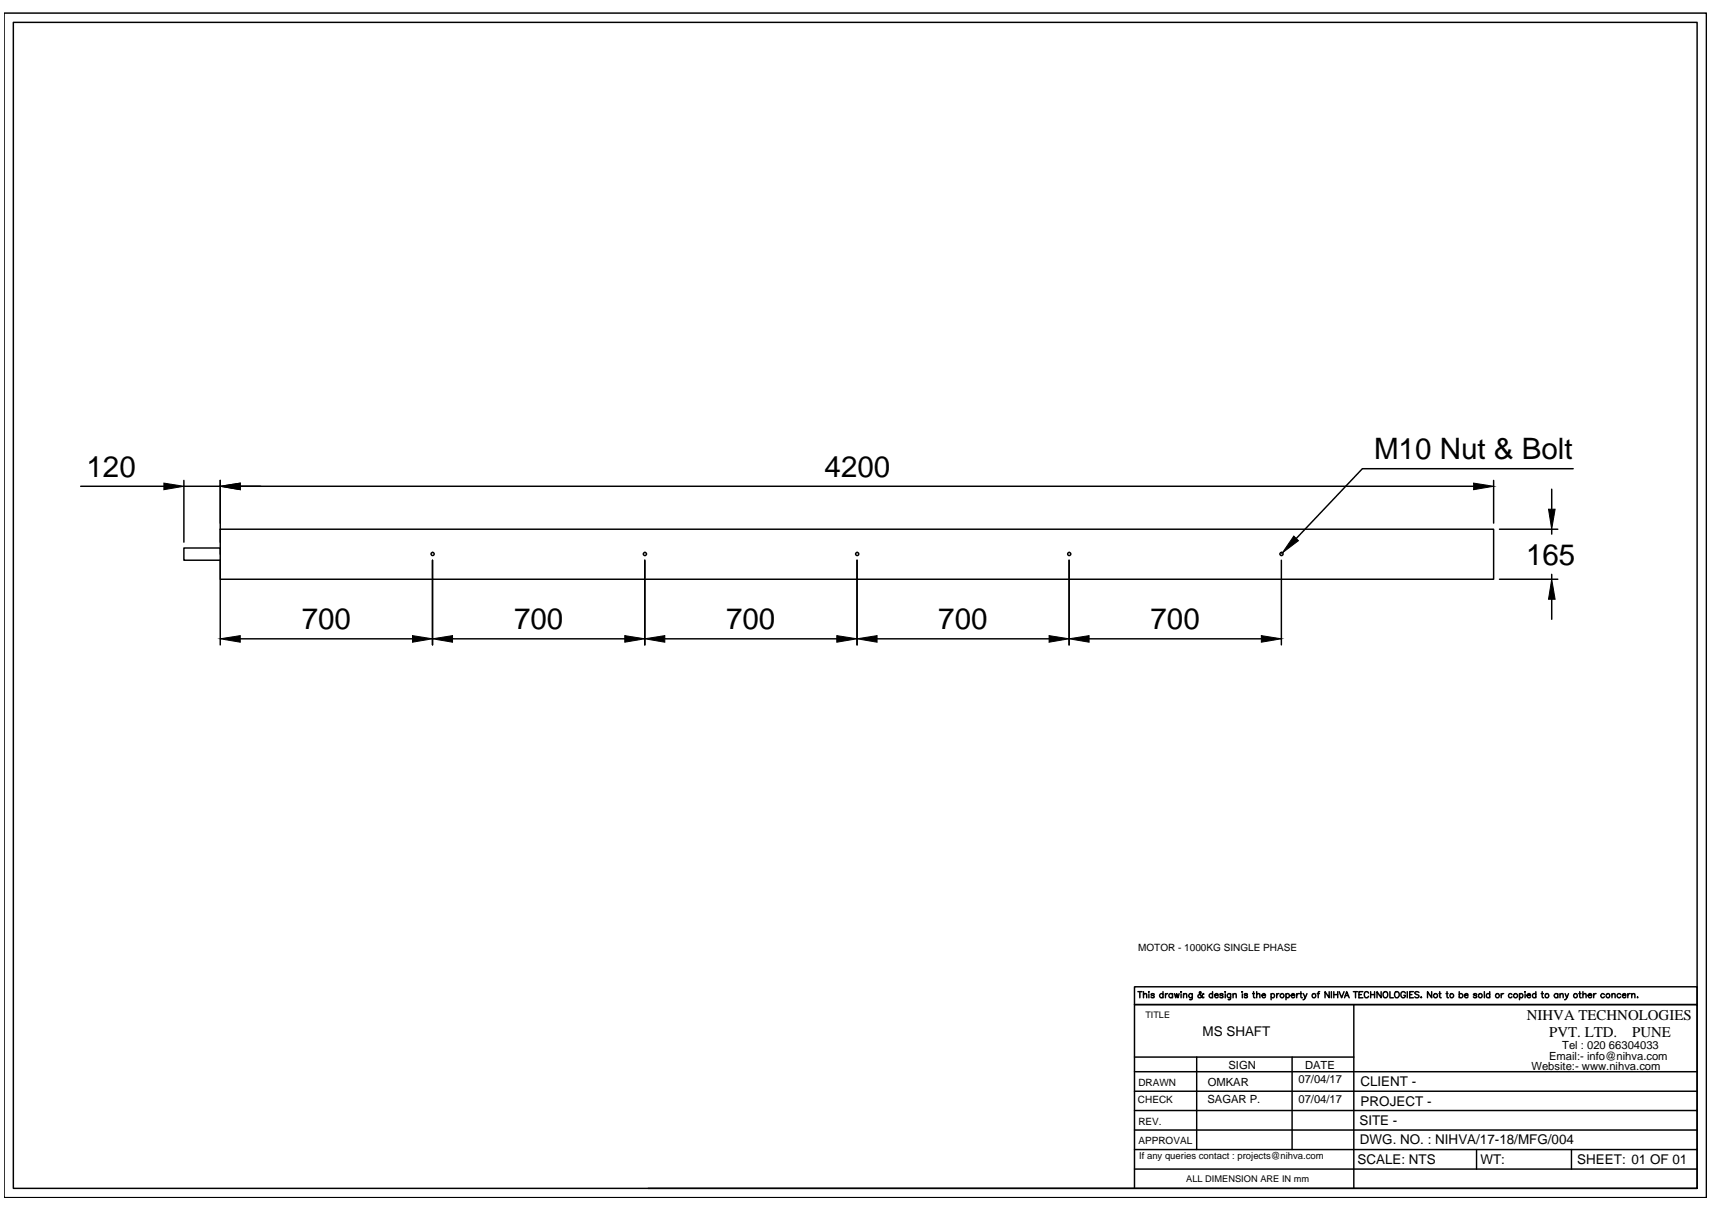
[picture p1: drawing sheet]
<svg xmlns="http://www.w3.org/2000/svg" width="297mm" height="210mm" viewBox="0 0 297 210" stroke-linecap="round" stroke-linejoin="round" font-family="sans-serif">
<!-- layer: 0 -->
<g fill="none" stroke="#000" stroke-width=".25">
<path d="M.7 2.3h295.4v205.5h-295.4zM2.3 3.9h292.2v202.2h-292.2zM14 84.4h14.4M31.9 84.4h6.3M31.9 83.3v10.8M38.2 91.8h221v8.7h-221zM38.2 96.1v-1h-6.3v2.1h6.3v14.7M38.2 83.3v10.8M41.7 84.4h214M75 97.2v14.7M111.9 97.2v14.7M148.7 97.2v14.7"/>
<path d="M185.5 97.2v14.7M222.3 97.2v14.7M259.2 83.3v7.4M260.2 91.8h10.1M269.2 84.9v3.4M269.2 91.8v.9M269.2 99.6v.9M273 81.3h-36.6l-11.5 12.1M41.7 110.8h29.9M78.5 110.8h29.9M115.3 110.8h29.9M152.2 110.8h29.8"/>
<path d="M189 110.8h29.8M260.2 100.5h10.1M269.2 104v3.4M197.4 172h.7M197.8 172v1.1M198.4 172.6l.1-.2h.4l.1 .7M198.4 172v1.1M199.3 172l.1 .1zM199.3 172.4v.7M200.3 172.5l-.1-.1h-.4v.2l.3 .1 .2 .2-.2 .2-.3-.1-.1-.1M201.8 172.5a.33 .33 0 0 0-.5 0 .33 .33 0 0 0 0 .5 .33 .33 0 0 0 .5-.1M201.8 172v1.1"/>
<path d="M202.2 172.4v.7M202.6 172.4h-.2l-.2 .3M203.4 172.5a.35 .35 0 0 0-.5 0 .35 .35 0 0 0 0 .5 .35 .35 0 0 0 .5-.1M203.4 172.4v.7M203.8 172.4l.2 .7 .2-.7 .2 .7 .2-.7M204.9 172l.1 .1zM204.9 172.4v.7M205.3 172.6l.2-.2h.4v.7M205.3 172.4v.7M206.9 172.4l-.1 .9-.4 .1M206.9 172.5a.35 .35 0 0 0-.6 0 .35 .35 0 0 0 0 .5 .35 .35 0 0 0 .6-.1M208.9 172.5l-.1-.1a.78 .78 0 0 1-.9 .6v-.3l.5-.4-.1-.3-.2 .2v.2l.5 .6 .2 .1 .1-.1"/>
<path d="M210.4 172.5a.33 .33 0 0 0-.5 0 .33 .33 0 0 0 0 .5 .33 .33 0 0 0 .5-.1M210.4 172v1.1M210.8 172.7h.6a.32 .32 0 0 0-.5-.3 .32 .32 0 0 0-.1 .5l.2 .2 .4-.2M212.2 172.5l-.2-.1h-.3v.1l.4 .2 .1 .3-.3 .1-.2-.2M212.5 172.1h.1M212.6 172.4v.7M213.5 172.4v.9l-.4 .1M213.5 172.5a.33 .33 0 0 0-.5 0 .33 .33 0 0 0 0 .5 .33 .33 0 0 0 .5-.1M213.9 172.6l.3-.2h.2l.1 .7M213.9 172.4v.7M215.5 172.1h.1zM215.5 172.4v.7"/>
<path d="M216.4 172.5v-.1h-.5v.2l.4 .1 .1 .2-.2 .2-.3-.1v-.1M217.3 172.4h.4M217.5 172v.9v.1l.2 .1M218 172.6l.2-.2h.4v.7M218 172v1.1M218.9 172.7h.7a.35 .35 0 0 0-.6-.2 .35 .35 0 0 0 .2 .6l.4-.2M220.5 172.5a.33 .33 0 0 1 .5 0 .33 .33 0 0 1 0 .5 .33 .33 0 0 1-.5-.1M220.5 172.4v1M221.5 172.4v.7M221.9 172.4h-.3l-.1 .3M223.1 172.5a.33 .33 0 0 1 .5 0 .33 .33 0 0 1 0 .5 .33 .33 0 0 1-.5-.1M223.1 172.4v1"/>
<path d="M224 172.7h.6a.35 .35 0 0 0-.6-.2 .35 .35 0 0 0 .3 .6l.3-.2M225 172.4v.7M225.4 172.4h-.2l-.2 .3M225.5 172.4h.4M225.7 172v.9v.1l.3 .1M226.1 172.4l.4 .7 .3-.7M226.5 173.1l-.4 .3M228.5 172.4h.4M229 172l-.2 .1-.1 .1v.9M230.6 172v1.1l-.7-1.1v1.1M231 172v1.1M231.4 172v1.1"/>
<path d="M231.4 172.5h.7M232.1 172v1.1M232.4 172l.4 1.1 .4-1.1M233.3 173.1l.4-1.1 .4 1.1M233.4 172.7h.5M234.8 172h.7M234.9 174.3v31.8M235.2 172v1.1M235.8 172.5h.4M236.5 172h-.7v1.1h.7M237.4 172.3a.37 .37 0 0 0-.4-.3 .37 .37 0 0 0-.3 .4v.3a.37 .37 0 0 0 .3 .4 .37 .37 0 0 0 .4-.3M237.8 172.5h.7"/>
<path d="M237.8 172v1.1M238.5 172v1.1M239.6 172v1.1l-.7-1.1v1.1M240.1 172.2a.45 .45 0 0 1 .5-.1 .45 .45 0 0 1 .2 .6 .4 .4 0 0 1-.4 .4 .4 .4 0 0 1-.4-.4zM241.2 172v1.1h.6M242 172.2a.49 .49 0 0 1 .8 .3 .49 .49 0 0 1-.7 .5l-.1-.3zM243.8 172.3a.39 .39 0 0 0-.4-.3 .39 .39 0 0 0-.3 .4v.3a.38 .38 0 0 0 .3 .4 .38 .38 0 0 0 .4-.4h-.2M244.2 172v1.1M244.6 172.5h.4M245.2 172h-.6v1.1h.6M246.2 172.2l-.3-.2-.4 .2v.2l.7 .4-.3 .3-.4-.2M246.6 173v.1z"/>
<path d="M248.4 172v1.1l-.7-1.1v1.1M249.7 172.4h.3M249.8 172v.9v.1l.2 .1M250.9 172.4h.3M251.1 172v.9v.1l.2 .1M253.2 172.5a.35 .35 0 0 1 .5 0 .35 .35 0 0 1 0 .5 .35 .35 0 0 1-.5-.1M253.2 172v1.1M254.1 172.7h.6a.32 .32 0 0 0-.5-.3 .32 .32 0 0 0 0 .5l.2 .2 .3-.2M256.2 172.5l-.2-.1-.4 .1 .5 .2 .1 .2-.1 .1-.3 .1-.2-.2M257.5 172v1.1M258.5 172.5a.33 .33 0 0 0-.5 0 .33 .33 0 0 0 0 .5 .33 .33 0 0 0 .5-.1M258.5 172v1.1"/>
<path d="M260.5 172.4v.7M260.9 172.4h-.3l-.1 .3M262.3 172.5a.33 .33 0 0 0-.5 0 .33 .33 0 0 0 0 .5 .33 .33 0 0 0 .5-.1M263.6 172.5a.33 .33 0 0 1 .5 0 .33 .33 0 0 1 0 .5 .33 .33 0 0 1-.5-.1M263.6 172.4v1M264.6 172.1h.1M264.6 172.4v.7M265 172.7h.5v-.2a.33 .33 0 0 0-.5 0 .33 .33 0 0 0 .1 .5 .33 .33 0 0 0 .4-.1M266.5 172.5a.33 .33 0 0 0-.5 0 .33 .33 0 0 0 0 .5 .33 .33 0 0 0 .5-.1M266.5 172v1.1M267.4 172.4h.4M267.6 172v.9v.1l.2 .1"/>
<path d="M270.3 172.5a.35 .35 0 0 0-.5 0 .35 .35 0 0 0 0 .5 .35 .35 0 0 0 .5-.1M270.3 172.4v.7M270.7 172.6l.2-.2h.3v.7M270.7 172.4v.7M271.6 172.4l.3 .7 .2-.7M271.9 173.1l-.4 .3M273.9 172.4h.4M274.1 172v.9v.1l.2 .1M274.6 172.6l.3-.2h.3v.7M274.6 172v1.1M275.5 172.7h.7a.35 .35 0 0 0-.6-.2 .35 .35 0 0 0 .2 .6l.4-.2M276.5 172.4v.7"/>
<path d="M276.9 172.4h-.2l-.2 .3M278.4 172.5a.35 .35 0 0 0-.6 0 .35 .35 0 0 0 0 .5 .35 .35 0 0 0 .6-.1M279.7 172.6l.2-.2h.3v.7M279.7 172.4v.7M281.2 172.5a.35 .35 0 0 0-.5 0 .35 .35 0 0 0 0 .5 .35 .35 0 0 0 .5-.1M281.5 172.7h.6a.32 .32 0 0 0-.5-.3 .32 .32 0 0 0-.1 .5l.3 .2 .3-.2M282.4 172.4v.7M282.9 172.4h-.3l-.2 .3M283.1 172.6l.3-.2h.2l.1 .7M283.1 172.4v.7M284.1 173v.1zM196.8 196h97.7"/>
<path d="M196.8 192.6h97.7M196.8 189.3h97.7M196.8 185.9h97.7M196.8 183.4h38.1M196.8 199.4h97.7M207.6 183.4v16M224.2 183.4v16M256.2 199.4v3.4M272.7 199.4v3.4M112.5 206.1h182M196.8 206.1v-31.8h97.7h-97.7v-3.1h97.7v34.9M196.8 202.8h97.7"/>
<circle cx="75.1" cy="96.1" r=".28"/>
<circle cx="111.9" cy="96.1" r=".28"/>
<circle cx="148.7" cy="96.1" r=".28"/>
<circle cx="185.5" cy="96.1" r=".28"/>
<circle cx="222.3" cy="96.1" r=".28"/>
<circle cx="222.4" cy="172.7" r=".35"/>
<circle cx="228" cy="172.7" r=".35"/>
<circle cx="249.1" cy="172.7" r=".36"/>
<circle cx="251.9" cy="172.7" r=".35"/>
<circle cx="256.8" cy="172.7" r=".35"/>
<circle cx="259.8" cy="172.7" r=".35"/>
<circle cx="263" cy="172.7" r=".36"/>
<circle cx="268.4" cy="172.7" r=".35"/>
<circle cx="273.4" cy="172.7" r=".35"/>
<circle cx="279" cy="172.7" r=".35"/>
</g>
<g fill="#000" stroke="#000" stroke-width=".17">
<path d="M28.4 83.8l3.5 .6-3.5 .5zM38.2 84.4l3.5-.6v1.1zM224.5 93l.8 .8-2.8 2.1zM255.7 83.8l3.5 .6-3.5 .5zM268.7 88.3h1.1l-.6 3.5zM38.2 110.8l3.5-.5v1.1zM71.6 110.3l3.4 .5-3.4 .6zM75 110.8l3.5-.5v1.1zM108.4 110.3l3.5 .5-3.5 .6zM111.9 110.8l3.4-.5v1.1zM145.2 110.3l3.5 .5-3.5 .6zM148.7 110.8l3.5-.5v1.1z"/>
<path d="M182 110.3l3.5 .5-3.5 .6zM185.5 110.8l3.5-.5v1.1zM218.8 110.3l3.5 .5-3.5 .6zM269.2 100.5l.6 3.5h-1.1z"/>
</g>
<g font-size="5.1">
<text x="15" y="82.7">120</text>
<text x="143.1" y="82.7">4200</text>
<text x="238.4" y="79.7">M10 Nut &amp; Bolt</text>
<text x="264.8" y="97.9">165</text>
<text x="52.4" y="109.2">700</text>
<text x="89.2" y="109.2">700</text>
<text x="126" y="109.2">700</text>
<text x="162.8" y="109.2">700</text>
<text x="199.6" y="109.2">700</text>
</g>
<g font-size="2.6">
<text x="264.9" y="177">NIHVA TECHNOLOGIES</text>
<text x="268.8" y="179.9">PVT. LTD.</text>
<text x="283.2" y="179.9">PUNE</text>
</g>
<g font-size="2.3">
<text x="208.6" y="179.7">MS SHAFT</text>
<text x="236" y="188.5">CLIENT -</text>
<text x="236.1" y="191.8">PROJECT -</text>
<text x="235.9" y="195.2">SITE -</text>
<text x="235.5" y="201.9">SCALE: NTS</text>
<text x="236" y="198.5">DWG. NO. : NIHVA/17-18/MFG/004</text>
<text x="256.9" y="201.9">WT:</text>
<text x="273.7" y="201.9">SHEET: 01 OF 01</text>
</g>
<g font-size="1.9">
<text x="213.1" y="185.4">SIGN</text>
<text x="226.4" y="185.4">DATE</text>
<text x="265.7" y="185.7">Website:- www.nihva.com</text>
<text x="268.8" y="183.8">Email:- info@nihva.com</text>
<text x="271" y="181.9">Tel : 020 66304033</text>
<text x="209.5" y="191.3">SAGAR P.</text>
<text x="209.5" y="188.4">OMKAR</text>
<text x="225.3" y="187.9">07/04/17</text>
<text x="225.3" y="191.3">07/04/17</text>
</g>
<g font-size="1.7">
<text x="197.5" y="165">MOTOR - 1000KG SINGLE PHASE</text>
<text x="197.4" y="191.3">CHECK</text>
<text x="197.5" y="188.3">DRAWN</text>
<text x="197.5" y="195.1">REV.</text>
<text x="197.5" y="198.4">APPROVAL</text>
<text x="197.6" y="201.1">If any queries contact : projects@nihva.com</text>
</g>
<g font-size="1.6">
<text x="198.7" y="176.6">TITLE</text>
<text x="205.8" y="205">ALL DIMENSION ARE IN mm</text>
</g>
</svg>
